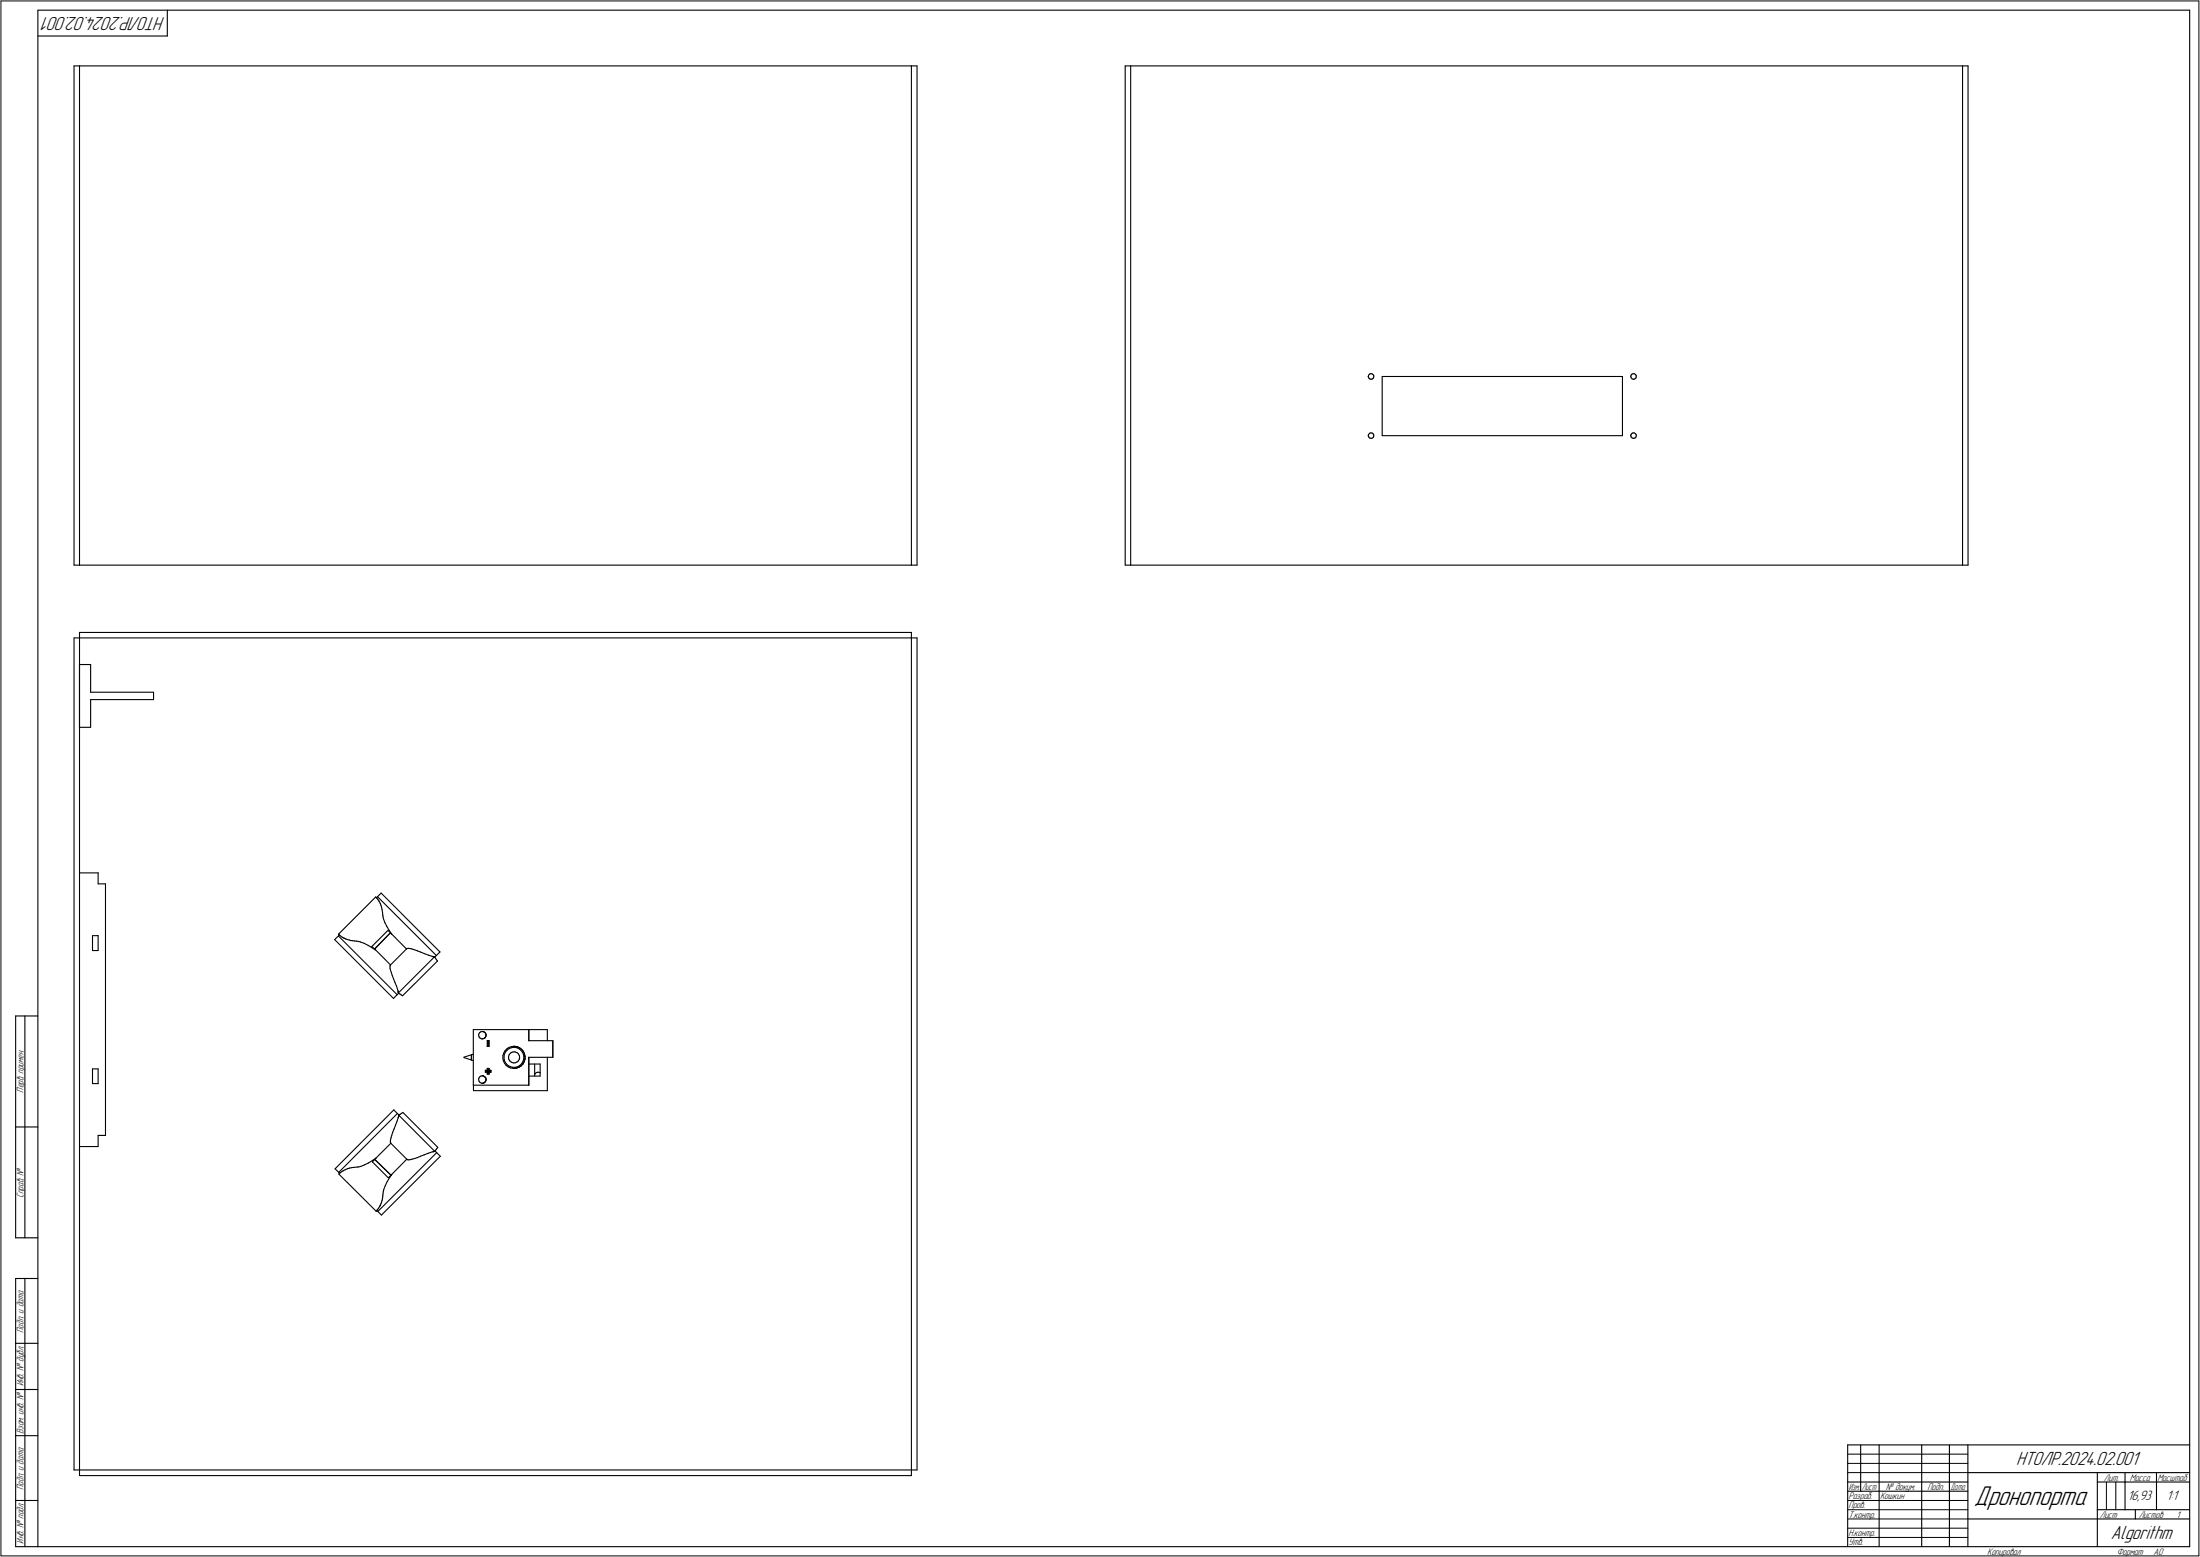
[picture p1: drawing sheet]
<svg xmlns="http://www.w3.org/2000/svg" width="1190mm" height="842mm" viewBox="0 0 1190 842" stroke-linecap="round" stroke-linejoin="round" font-family="sans-serif">
<g fill="none" stroke="#000" stroke-width=".59">
<path d="M20 6v831zM20 6h1164zM20 19h71zM91 6v13zM1184 6v831zM40 36v270zM40 36h3zM43 36h450zM43 36v270zM493 36h3zM493 36v270zM496 36v270z"/>
<path d="M609 36h3zM609 36v270zM612 36v270zM612 36h450zM1062 36v270zM1062 36h3zM1065 36v270zM740 204h.1M740 203v1zM740 204l1 1zM741 202l-1 1zM741 202h.1"/>
<path d="M741 205h1zM741 202h1zM742 205h.1M742 202l1 1zM742 205h1zM743 203h.1M743 203v1zM743 204v1zM748 204h130zM748 204v32zM878 204v32zM882 204h.1"/>
<path d="M882 203v1zM882 204l1 1zM883 202l-1 1zM883 202h.1M883 205h1zM883 202h1zM884 205h.1M884 202l1 1zM884 205h1zM885 203h.1M885 203v1zM885 204v1z"/>
<path d="M740 236h.1M740 235v1zM740 236l1 1zM741 234l-1 1zM741 234h.1M741 237h1zM741 234h1zM742 237h.1M742 234l1 1zM742 237h1zM743 235h.1M743 235v1z"/>
<path d="M743 236v1zM748 236h130zM882 236h.1M882 235v1zM882 236l1 1zM883 234l-1 1zM883 234h.1M883 237h1zM883 234h1zM884 237h.1M884 234l1 1zM884 237h1z"/>
<path d="M885 235h.1M885 235v1zM885 236v1zM40 306h3zM43 306h450zM493 306h3zM609 306h3zM612 306h450zM1062 306h3zM40 345v450zM40 345h3zM43 359h6z"/>
<path d="M43 359v34zM43 342v3zM43 345h450zM43 342h450zM43 345v450zM49 359v15zM493 342v3zM493 345h3zM493 345v450zM496 345v450zM49 374h34zM49 378h34z"/>
<path d="M49 378v15zM83 374v4zM43 393h6zM43 472h10zM53 478h4zM53 472v6zM57 478v136zM203 485h.1M204 485h.1M204 486h.1M204 486v-1zM204 486v1z"/>
<path d="M204 485l32 32zM204 487h1zM205 488h.1M205 488l1 1zM206 489v1zM206 490v1zM206 483l-2 2zM206 483l32 32zM206 491l1 1zM207 492v1zM207 493v2zM207 495v1z"/>
<path d="M207 496v1zM207 497l1 2zM208 499l1 2zM50 506h3zM50 506v8zM50 514h3zM53 506v8zM181 508l2-2zM181 508l32 32zM183 506l32 32zM183 505l20-20zM183 505h.1"/>
<path d="M184 506h-1zM184 506h.1M184 506l1 1zM185 507h1zM186 507h.1M187 508h.1M187 508h1zM188 508h1zM189 508l1 1zM190 509h1zM191 509h1zM192 509h1z"/>
<path d="M193 509h1zM194 509h1zM195 509l2 1zM197 510l2 1zM199 511l3 2zM201 512l2 2zM202 513l1 1zM203 513h.1M203 513l8 9zM209 501l2 3zM210 503l2 2zM210 503l-9 9z"/>
<path d="M211 504l1 1zM211 505l-8 8zM212 505h.1M212 505l8 8zM220 513h.1M220 513h1zM221 513h1zM222 513h1zM223 513l1 1zM224 514h2zM226 514l2 1zM228 515l2 1z"/>
<path d="M230 516l2 1zM232 517h2zM234 517h.1M235 517h.1M235 518h.1M235 518l1-1zM235 518h1zM236 518v1zM236 517l2-2zM236 519l1 1zM211 523v1zM211 524v1z"/>
<path d="M211 522v1zM211 522l9-9zM211 522h.1M211 525l1 1zM212 526v2zM212 528l1 1zM213 529l1 2zM214 531l1 2zM215 533v3zM215 538l1-1zM215 538l-2 2zM215 536h.1"/>
<path d="M215 537l20-20zM215 537h.1M216 537h.1M216 537v1zM216 538h1zM217 538l1 1zM218 539l19-19zM8 549v120zM8 549h12zM13 549v120zM256 557v30zM256 557h30z"/>
<path d="M259 559v1zM259 559l1-1zM259 559h.1M260 558h1zM261 558h.1M261 558h1zM262 558l1 1zM263 559v1zM263 560h.1M286 557h.1M286 557v6zM286 557h10z"/>
<path d="M296 557v6zM50 578h3zM50 578v8zM53 578v8zM251 572l4 1zM251 572h.1M251 572l4-2zM255 570v3zM255 573l1 1zM255 570h1zM259 560v1zM259 561h1z"/>
<path d="M260 561v1zM260 562h1zM261 562h1zM262 562v-1zM263 579h1zM263 580h1zM263 579v1zM263 579h.1M263 580h.1M263 560l-1 1zM264 578h.1M264 579h.1"/>
<path d="M264 580h.1M264 580v1zM264 566h.1M264 578v1zM264 563v3zM264 563h.1M264 579h1zM264 580h1zM264 579h2zM264 580h2zM266 580h.1M265 579v1z"/>
<path d="M266 579v1zM266 579h-1zM272 571v1zM272 572v2zM272 574l1 1zM272 570v1zM273 572v1zM273 573v1zM273 570v2zM273 575l1 1zM273 574l1 1zM273 568l-1 2z"/>
<path d="M273 569v1zM274 576l1 1zM274 575l1 1zM274 567h1zM274 567l-1 1zM274 568l-1 1zM274 568l1-1zM275 576l1 1zM275 577l1 1zM275 572v1zM275 571v1zM275 567h2z"/>
<path d="M275 567l2-1zM275 573l1 1zM276 570l-1 1zM276 574l1 1zM276 577h1zM276 570l1-1zM276 570h.1M276 578h2zM277 567l1-1zM277 566h1zM277 575h1zM277 569h1z"/>
<path d="M277 577h2zM278 578h.1M278 575h1zM278 566h.1M278 566l1 1zM278 578h1zM278 569h1zM278 566h2zM279 577h1zM279 575l1-1zM279 569h1zM279 567h2z"/>
<path d="M279 578l2-1zM280 574h.1M280 569v1zM280 566l1 1zM280 577l1-1zM280 570l1 1zM281 567l1 1zM281 577l1-1zM281 573l-1 1zM281 571v1zM281 572v1zM281 576l1-1z"/>
<path d="M282 568l1 1zM282 576l1-1zM283 569v1zM283 574l-1 1zM283 575l-1 1zM283 569l1 1zM283 570v1zM283 573v1zM283 571v2zM284 574l-1 1zM284 570v1zM284 573v1z"/>
<path d="M284 571v2zM286 572v15zM286 563h13zM286 572h13zM286 575h6zM289 575v7zM291 580h1zM292 575v7zM296 572v18zM299 563v9zM50 586h3zM256 587h30z"/>
<path d="M256 587v3zM256 590h40zM259 584v1zM259 583v1zM259 585h1zM259 583l1-1zM259 583h.1M260 585v1zM260 582h1zM260 586h1zM261 586h1zM261 582h.1"/>
<path d="M261 582h1zM262 586v-1zM262 582l1 1zM263 583v1zM263 585h-1zM263 584v1zM264 581h.1M286 587h.1M286 582h6zM290 580l-1 1zM290 580h.1M290 580h1z"/>
<path d="M292 580h.1M8 610h12zM53 614h4zM53 614v6zM211 617v1zM211 618h.1M211 617h.1M211 618l9 9zM211 615v2zM212 614l-1 1zM212 612v2zM213 600l-32 32z"/>
<path d="M213 600l2 2zM213 611l-1 1zM214 609l-1 2zM215 606l-1 3zM215 602l1 1zM215 602l-32 32zM215 605v1zM215 605h.1M215 604h.1M216 604h.1M216 603h.1M216 603l19 20z"/>
<path d="M216 603h1zM217 603v-1zM217 602h1zM218 602l19 19zM43 620h10zM181 632l2 2zM183 634l1 1zM183 635l20 20zM184 635h.1M183 635h.1M184 635v-1zM184 634h1z"/>
<path d="M185 634l1-1zM186 633h.1M186 633h1zM187 633l1-1zM188 632h1zM189 632h1zM190 632l2-1zM192 631h1zM193 631h1zM194 631h1zM195 631l2-1zM197 630l2-1z"/>
<path d="M199 629l3-2zM201 628l2-1zM201 628l9 9zM202 627l1-1zM203 627l8 9zM203 626h.1M203 627h.1M203 626l8-8zM209 639l-1 2zM210 637l2-2zM211 637l-2 2zM211 636h.1"/>
<path d="M212 635l-1 2zM220 627l-9 9zM220 627h.1M220 627h1zM221 627h1zM222 627h1zM223 627h1zM224 627l2-1zM226 626l1-1zM227 625h2zM229 625l3-1zM232 624l2-1z"/>
<path d="M234 623h.1M235 623h.1M235 623h1zM236 622l-1 1zM236 623l-32 32zM236 623l2 2zM236 621v1zM237 621h-1zM203 655h.1M204 655h.1M204 655l2 2zM204 654v1z"/>
<path d="M205 653l-1 1zM205 653h.1M206 652l-1 1zM206 652h.1M206 651v1zM206 657l32-32zM206 650v1zM207 649l-1 1zM207 648v1zM207 648h.1M207 646v2zM207 645v1z"/>
<path d="M207 644v1zM208 643l-1 1zM208 641v2zM8 669h12zM8 691v146zM8 691h12zM13 691v146zM8 727h12zM8 752h12zM8 776h12zM40 795h3zM43 798h450z"/>
<path d="M43 795v3zM43 795h450zM493 795h3zM493 795v3zM999 781h185zM999 781v56zM1007 781v26zM1017 781v56zM1040 781v56zM1055 781v56zM1065 781v56zM1065 796h119z"/>
<path d="M1135 796v41zM1150 796v21zM1167 796v21zM8 812h12zM999 802h66zM999 807h66zM1135 802h15zM1135 817h49zM1150 802h34zM1155 817v5zM8 837h12zM20 837h1164z"/>
<path d="M1065 822h70zM1135 822h49z"/>
</g>
<g fill="none" stroke="#000" stroke-width=".54">
<path d="M1 1v841zM1 1h1188zM1189 1v841zM999 791h66zM999 796h66zM999 786h66zM999 812h66zM999 817h66zM1139 802v15zM1145 802v15zM999 822h66zM999 827h66z"/>
<path d="M999 832h66zM1 842h1188z"/>
</g>
<text font-size="15.6" x="1068" y="814">Дронопорта</text>
<g font-size="10.9">
<text x="89" y="9" transform="rotate(-180 89 9)">НТОЛР.2024.02.001</text>
<text x="1091" y="793">НТОЛР.2024.02.001</text>
<text x="1142" y="833">Algorithm</text>
</g>
<g font-size="7.8">
<text x="1151" y="812">16,93</text>
<text x="1172" y="812">1:1</text>
</g>
<g font-size="5.4">
<text x="13" y="591" transform="rotate(-90 13 591)">Перв. примен.</text>
<text x="13" y="648" transform="rotate(-90 13 648)">Справ. !</text>
<text x="13" y="721" transform="rotate(-90 13 721)">Подп. и дата</text>
<text x="13" y="750" transform="rotate(-90 13 750)">Инв. ! дубл.</text>
<text x="13" y="776" transform="rotate(-90 13 776)">Взам. инв. !</text>
<text x="1138" y="801">Лит.</text>
<text x="1152" y="801">Масса</text>
<text x="1167" y="801">Масштаб</text>
<text x="13" y="806" transform="rotate(-90 13 806)">Подп. и дата</text>
<text x="1020" y="806">! докум.</text>
<text x="1043" y="806">Подп.</text>
<text x="1000" y="811">Разраб.</text>
<text x="1000" y="816">Пров.</text>
<text x="1017" y="811">Кошкин</text>
<text x="1000" y="821">Т.контр.</text>
<text x="1136" y="821">Лист</text>
<text x="1157" y="821">Листов</text>
<text x="1177" y="821">1</text>
<text x="1000" y="831">Н.контр.</text>
<text x="13" y="835" transform="rotate(-90 13 835)">Инв. ! подл.</text>
<text x="1000" y="836">Утв.</text>
<text x="1075" y="841">Копировал</text>
<text x="1145" y="841">Формат</text>
<text x="1165" y="841">A0</text>
</g>
<g font-size="5.3">
<text x="1000" y="806">Изм.</text>
<text x="1007" y="806">Лист</text>
<text x="1055" y="806">Дата</text>
</g>
</svg>
